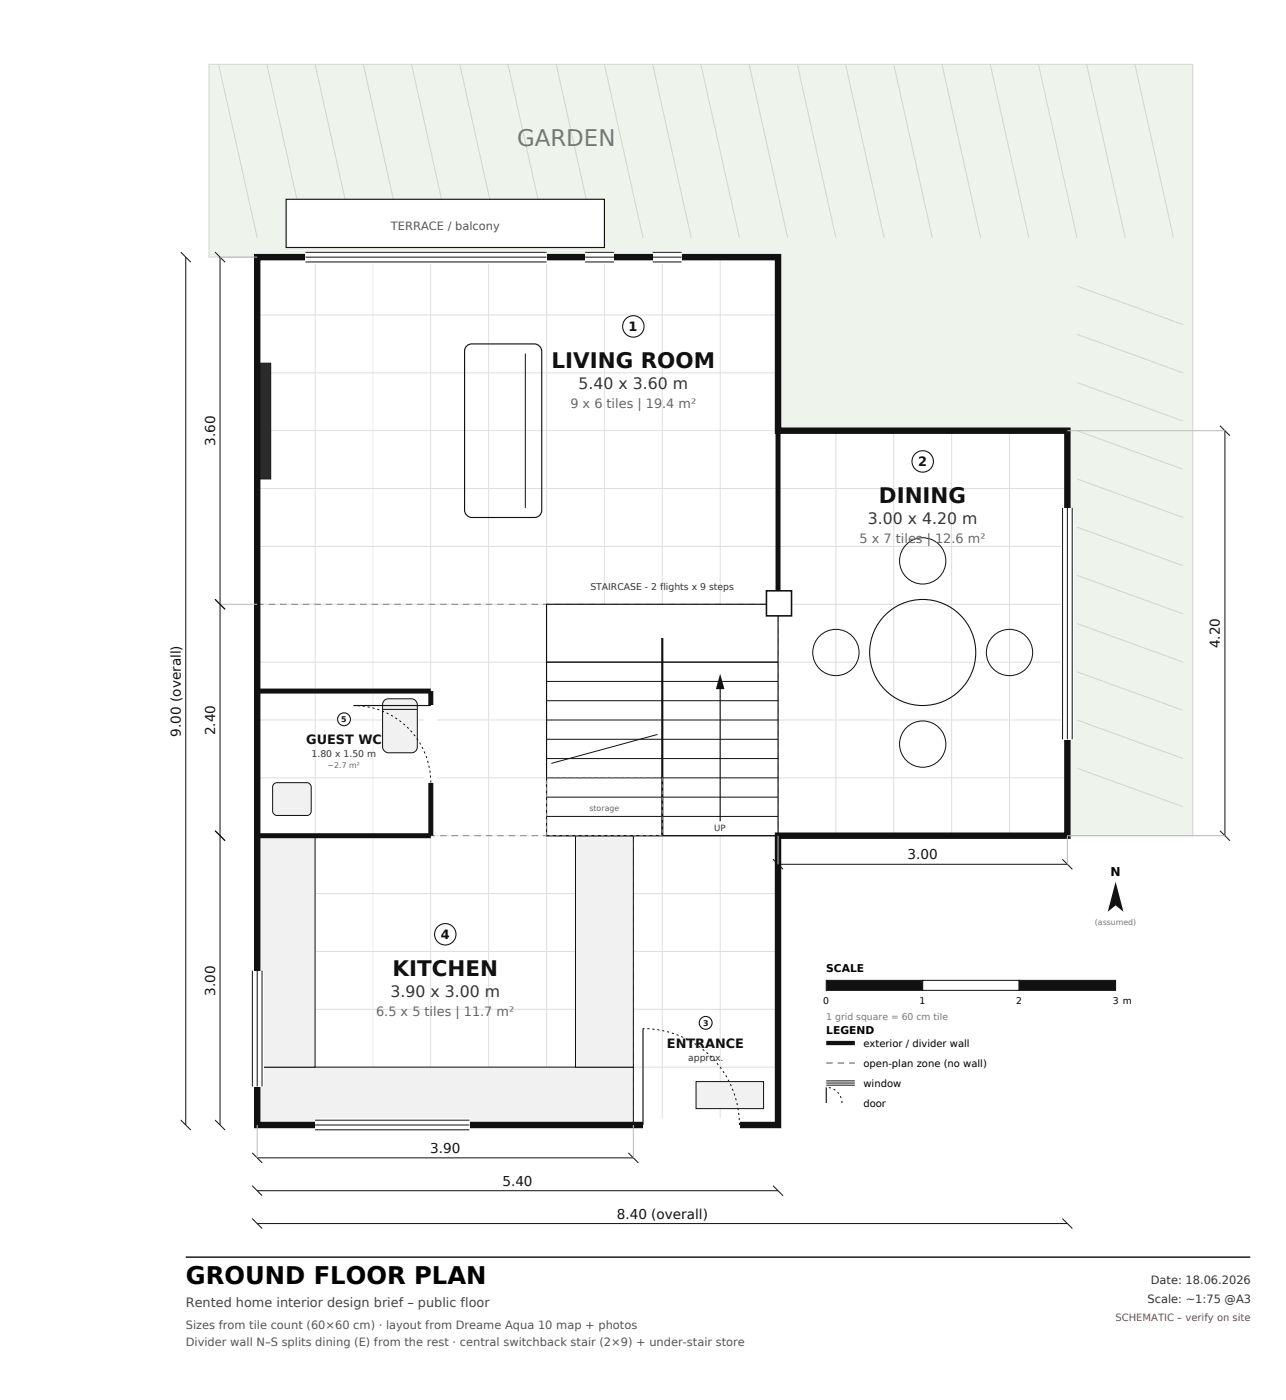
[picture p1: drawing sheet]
<svg xmlns="http://www.w3.org/2000/svg" width="476mm" height="519mm" viewBox="0 0 476 519" stroke-linecap="round" stroke-linejoin="round" font-family="sans-serif">
<path d="M77.4 23.8h364.3v285.8h-46.4v-150.1h-107.2v-64.3h-210.7z" fill="#eef3ec" stroke="#cfd8cb" stroke-width=".37"/>
<g fill="#000" stroke="#cfd8cb" stroke-width=".37">
<path d="M81 23.8l14.2 64.3zM98.8 23.8l14.3 64.3zM116.7 23.8l14.3 64.3zM134.5 23.8l14.3 64.3zM152.4 23.8l14.3 64.3zM170.3 23.8l14.2 64.3zM188.1 23.8l14.3 64.3zM206 23.8l14.3 64.3zM223.8 23.8l14.3 64.3zM241.7 23.8l14.3 64.3zM259.6 23.8l14.2 64.3zM277.4 23.8l14.3 64.3z"/>
<path d="M295.3 23.8l14.3 64.3zM313.1 23.8l14.3 64.3zM331 23.8l14.3 64.3zM348.9 23.8l14.2 64.3zM366.7 23.8l14.3 64.3zM384.6 23.8l14.3 64.3zM402.4 23.8l14.3 64.3zM420.3 23.8l14.3 64.3zM398.9 106l39.2 14.3zM398.9 123.8l39.2 14.3zM398.9 141.7l39.2 14.3zM398.9 159.5l39.2 14.3z"/>
<path d="M398.9 177.4l39.2 14.3zM398.9 195.3l39.2 14.2zM398.9 213.1l39.2 14.3zM398.9 231l39.2 14.3zM398.9 248.8l39.2 14.3zM398.9 266.7l39.2 14.3zM398.9 284.6l39.2 14.2z"/>
</g>
<path d="M106 73.8h117.8v17.9h-117.8z" fill="#fff" stroke="#111" stroke-width=".42"/>
<g fill="none" stroke="#ddd" stroke-width=".37">
<path d="M116.7 95.2v321.5M138.1 95.2v321.5M159.5 95.2v321.5M181 95.2v321.5M202.4 95.2v321.5M223.8 95.2v321.5M245.3 95.2v321.5M266.7 95.2v321.5M288.1 95.2v321.5M288.2 95.2h-193v321.5h193M95.2 116.7h193M95.2 138.1h193"/>
<path d="M95.2 159.5h300.1v150.1h-300.1M309.6 159.5v150.1M331 159.5v150.1M352.4 159.5v150.1M373.9 159.5v150.1M95.2 181h300.1M95.2 202.4h300.1M95.2 223.8h300.1M95.2 245.3h300.1M95.2 266.7h300.1M95.2 288.1h300.1M95.2 331h193"/>
<path d="M95.2 352.4h193M95.2 373.9h193M95.2 395.3h193"/>
</g>
<path d="M95.2 223.8h192.9M288.1 223.8v85.8M95.2 309.6h139.4M234.6 309.6v107.1" fill="none" stroke="#8a8a8a" stroke-width=".4" stroke-dasharray="2.4 1.9" stroke-linecap="butt"/>
<path d="M95.2 134.5h5.1v42.9h-5.1z" fill="#2b2b2b" stroke="#111" stroke-width=".37"/>
<path d="M172.6 128.4l.9-.7 1.2-.3h23.3l1.1 .3 1.3 1.3 .2 1v59l-.2 1.2-1.3 1.2-1.1 .3h-23.3l-1.2-.3-1.2-1.3-.3-1.1v-59z" fill="none" stroke="#111" stroke-width=".42"/>
<g fill="none" stroke="#111" stroke-width=".37">
<path d="M194.5 131v57.1"/>
<circle cx="341.7" cy="207.8" r="8.6"/>
<circle cx="309.6" cy="241.7" r="8.6"/>
<circle cx="373.9" cy="241.7" r="8.6"/>
<circle cx="341.7" cy="275.6" r="8.6"/>
</g>
<circle cx="341.7" cy="241.7" r="19.6" fill="none" stroke="#111" stroke-width=".4"/>
<g fill="#f1f1f1" stroke="#111" stroke-width=".37">
<path d="M95.2 395.3h139.4v21.4h-139.4z"/>
<path d="M95.2 309.6h21.5v85.7h-21.5z"/>
<path d="M213.1 309.6h21.5v85.7h-21.5z"/>
<path d="M142.3 259.5l1.5-.7h8.6a2.27 2.27 0 0 1 2.1 2.2v15.7a2.12 2.12 0 0 1-2.1 2.1h-8.6a2.27 2.27 0 0 1-2.1-2.1v-15.7z"/>
</g>
<path d="M141.7 262.8h12.8" fill="none" stroke="#111" stroke-width=".37"/>
<g fill="#f1f1f1" stroke="#111" stroke-width=".37">
<path d="M101.3 290.6l1.3-.7h11.1a1.69 1.69 0 0 1 1.6 1.6v9a1.59 1.59 0 0 1-1.6 1.6h-11.1a1.69 1.69 0 0 1-1.6-1.6v-9z"/>
<path d="M257.8 400.6h25v10h-25z"/>
</g>
<path d="M202.4 223.8h85.7v85.8h-85.7z" fill="#fff" stroke="#111" stroke-width=".42"/>
<path d="M245.3 236.3v73.3" fill="none" stroke="#111" stroke-width=".79" stroke-linecap="butt"/>
<path d="M202.4 259.6h85.7M202.4 252.4h85.7M202.4 245.3h85.7M202.4 273.8h85.7M202.4 266.7h85.7M202.4 295.3h85.7M202.4 288.1h85.7M202.4 281h85.7M202.4 309.6h85.7M202.4 302.4h85.7" fill="none" stroke="#111" stroke-width=".37"/>
<path d="M204.2 282.8l39.3-10.7z" fill="#000" stroke="#111" stroke-width=".37"/>
<path d="M266.7 254.2v50" fill="none" stroke="#111" stroke-width=".42"/>
<path d="M266.7 249.6l1.6 5.7h-3.2z" fill="#111"/>
<path d="M202.4 288.1h42.9v21.5h-42.9z" fill="none" stroke="#8a8a8a" stroke-width=".37" stroke-dasharray="1.3 1.1" stroke-linecap="butt"/>
<path d="M95.2 95.2h192.9v64.3h107.2v150.1h-107.2v107.1h-192.9z" fill="none" stroke="#111" stroke-width="2.4" stroke-linecap="butt"/>
<path d="M288.1 159.5v64.3" fill="none" stroke="#111" stroke-width="1.9" stroke-linecap="butt"/>
<path d="M283.8 218.8h9.3v9.3h-9.3z" fill="#fff" stroke="#111" stroke-width=".58"/>
<path d="M95.2 256h64.3v53.6h-64.3" fill="none" stroke="#111" stroke-width="1.9" stroke-linecap="butt"/>
<path d="M113.1 92.9h89.3v4.7h-89.3z" fill="#fff"/>
<path d="M113.1 93.5h89.3M113.1 95.2h89.3M113.1 97h89.3" fill="none" stroke="#111" stroke-width=".37"/>
<path d="M216.7 92.9h10.7v4.7h-10.7z" fill="#fff"/>
<path d="M216.7 93.5h10.7M216.7 95.2h10.7M216.7 97h10.7" fill="none" stroke="#111" stroke-width=".37"/>
<path d="M241.7 92.9h10.7v4.7h-10.7z" fill="#fff"/>
<path d="M241.7 93.5h10.7M241.7 95.2h10.7M241.7 97h10.7" fill="none" stroke="#111" stroke-width=".37"/>
<path d="M392.9 188.1h4.8v85.7h-4.8z" fill="#fff"/>
<path d="M393.5 188.1v85.7M395.3 188.1v85.7M397.1 188.1v85.7" fill="none" stroke="#111" stroke-width=".37"/>
<path d="M92.9 359.6h4.7v42.8h-4.7z" fill="#fff"/>
<path d="M93.5 359.6v42.8M95.2 359.6v42.8M97 359.6v42.8" fill="none" stroke="#111" stroke-width=".37"/>
<path d="M116.7 414.3h57.1v4.8h-57.1z" fill="#fff"/>
<path d="M116.7 414.9h57.1M116.7 416.7h57.1M116.7 418.5h57.1" fill="none" stroke="#111" stroke-width=".37"/>
<path d="M238.1 414.3h35.7v4.8h-35.7z" fill="#fff"/>
<path d="M238.1 381v35.7" fill="none" stroke="#111" stroke-width=".42"/>
<path d="M273.8 416.7a35.7 35.7 0 0 0-35.7-35.7" fill="none" stroke="#111" stroke-width=".37" stroke-dasharray=".8 1.1" stroke-linecap="butt"/>
<path d="M157.2 261.3h4.7v28.6h-4.7z" fill="#fff"/>
<path d="M131 261.3h28.5" fill="none" stroke="#111" stroke-width=".42"/>
<path d="M159.5 289.9a28.6 28.6 0 0 0-28.5-28.6" fill="none" stroke="#111" stroke-width=".37" stroke-dasharray=".8 1.1" stroke-linecap="butt"/>
<g fill="#fff" stroke="#111" stroke-width=".4">
<circle cx="234.6" cy="120.9" r="4"/>
<circle cx="341.7" cy="170.9" r="4"/>
<circle cx="164.9" cy="346.1" r="4"/>
<circle cx="261.3" cy="378.9" r="2.38"/>
<circle cx="127.4" cy="266.4" r="2.38"/>
</g>
<path d="M68.8 95.2v321.5M81.5 95.2v321.5M453.6 159.5v150.1M288.1 320.1h107.2M95.2 428.9h139.4M95.2 441.1h192.9M95.2 453.2h300.1" fill="none" stroke="#111" stroke-width=".37"/>
<g fill="#000" stroke="#111" stroke-width=".37">
<path d="M66.9 93.4l3.7 3.7zM79.6 93.4l3.7 3.7zM451.8 157.7l3.7 3.7zM79.6 222l3.7 3.7zM79.6 307.7l3.7 3.7zM286.3 318.3l3.7 3.7zM393.4 318.3l3.7 3.7zM451.8 307.7l3.7 3.7zM66.9 414.9l3.7 3.7zM79.6 414.9l3.7 3.7zM93.4 427l3.7 3.7zM93.4 439.2l3.7 3.7z"/>
<path d="M232.7 427l3.7 3.7zM286.3 439.2l3.7 3.7zM93.4 451.4l3.7 3.7zM393.4 451.4l3.7 3.7z"/>
</g>
<path d="M81.5 95.2h13.7M395.3 159.5h58.3M81.5 223.8h13.7M288.1 309.6v10.5M453.6 309.6h-58.3v10.5M95.2 416.7v12.2M234.6 416.7v12.2" fill="none" stroke="#bbb" stroke-width=".37"/>
<path d="M413.1 326.6l3 11.1-3-2.3-2.9 2.3z" fill="#111"/>
<path d="M306 363.1h35.7v3.7h-35.7z" fill="#111" stroke="#111" stroke-width=".37"/>
<path d="M341.7 363.1h35.7v3.7h-35.7z" fill="#fff" stroke="#111" stroke-width=".37"/>
<path d="M377.4 363.1h35.7v3.7h-35.7z" fill="#111" stroke="#111" stroke-width=".37"/>
<path d="M306 386.4h10.6" fill="none" stroke="#111" stroke-width="1.6" stroke-linecap="butt"/>
<path d="M306 393.8h10.6" fill="none" stroke="#8a8a8a" stroke-width=".53" stroke-dasharray="2.4 1.9" stroke-linecap="butt"/>
<path d="M306 400.4h10.6M306 401.2h10.6M306 402h10.6" fill="none" stroke="#111" stroke-width=".37"/>
<path d="M306 402.8v5.8" fill="none" stroke="#111" stroke-width=".42"/>
<path d="M311.8 408.6a5.8 5.8 0 0 0-5.8-5.8" fill="none" stroke="#111" stroke-width=".37" stroke-dasharray=".8 1.1" stroke-linecap="butt"/>
<path d="M68.8 465.7h394.2" fill="none" stroke="#111" stroke-width=".53"/>
<text font-size="9" x="68.8" y="475.7">GROUND FLOOR PLAN</text>
<text font-size="8.5" fill="#6f8a6a" x="191.5" y="54.2">GARDEN</text>
<g font-size="7.9" fill="#111">
<text x="204.3" y="136.3">LIVING ROOM</text>
<text x="325.5" y="186.3">DINING</text>
<text x="145.4" y="361.4">KITCHEN</text>
</g>
<g font-size="5.8" fill="#333">
<text x="214.3" y="144.2">5.40 x 3.60 m</text>
<text x="321.4" y="194.2">3.00 x 4.20 m</text>
<text x="144.6" y="369.4">3.90 x 3.00 m</text>
</g>
<g font-size="5" fill="#111">
<text x="79.6" y="165.2" transform="rotate(-90 79.6 165.2)">3.60</text>
<text x="451.8" y="240.1" transform="rotate(-90 451.8 240.1)">4.20</text>
<text x="66.9" y="272.8" transform="rotate(-90 66.9 272.8)">9.00 (overall)</text>
<text x="79.6" y="272.3" transform="rotate(-90 79.6 272.3)">2.40</text>
<text x="336.1" y="318.3">3.00</text>
<text x="79.6" y="368.8" transform="rotate(-90 79.6 368.8)">3.00</text>
<text x="159.3" y="427">3.90</text>
<text x="186.1" y="439.2">5.40</text>
<text x="228.4" y="451.4">8.40 (overall)</text>
</g>
<g font-size="4.8" fill="#111">
<text x="232.8" y="122.8">1</text>
<text x="340.1" y="172.8">2</text>
<text x="113.4" y="275.6">GUEST WC</text>
<text x="163.2" y="347.9">4</text>
<text x="247" y="388.1">ENTRANCE</text>
</g>
<g font-size="4.8" fill="#666">
<text x="211.2" y="151.1">9 x 6 tiles | 19.4 m²</text>
<text x="318.4" y="201.1">5 x 7 tiles | 12.6 m²</text>
<text x="139.3" y="376.2">6.5 x 5 tiles | 11.7 m²</text>
</g>
<text font-size="4.8" fill="#444" x="68.8" y="484.2">Rented home interior design brief – public floor</text>
<text font-size="4.5" x="411.3" y="324.5">N</text>
<g font-size="4.2" fill="#555">
<text x="144.8" y="85.2">TERRACE / balcony</text>
<text x="68.8" y="492.1">Sizes from tile count (60×60 cm) · layout from Dreame Aqua 10 map + photos</text>
<text x="68.8" y="498.5">Divider wall N–S splits dining (E) from the rest · central switchback stair (2×9) + under-stair store</text>
</g>
<g font-size="4.2" fill="#333">
<text x="426.2" y="475.7">Date: 18.06.2026</text>
<text x="425" y="482.6">Scale: ~1:75 @A3</text>
</g>
<g font-size="4">
<text x="306" y="360">SCALE</text>
<text x="306" y="383.2">LEGEND</text>
</g>
<g font-size="3.7">
<text x="319.7" y="387.7">exterior / divider wall</text>
<text x="319.7" y="395.1">open-plan zone (no wall)</text>
<text x="319.7" y="402.5">window</text>
<text x="319.7" y="409.9">door</text>
</g>
<text font-size="3.7" fill="#a33" x="413.1" y="489.5">SCHEMATIC – verify on site</text>
<g font-size="3.4" fill="#333">
<text x="218.6" y="218.5">STAIRCASE - 2 flights x 9 steps</text>
<text x="115.4" y="280.5">1.80 x 1.50 m</text>
<text x="254.9" y="392.9">approx.</text>
</g>
<g font-size="3.4">
<text x="304.9" y="371.9">0</text>
<text x="340.6" y="371.9">1</text>
<text x="376.4" y="371.9">2</text>
<text x="412.1" y="371.9">3 m</text>
</g>
<text font-size="3.4" fill="#777" x="306" y="378">1 grid square = 60 cm tile</text>
<text font-size="3.2" fill="#333" x="264.5" y="307.7">UP</text>
<g font-size="2.9" fill="#111">
<text x="126.4" y="267.5">5</text>
<text x="260.3" y="379.9">3</text>
</g>
<g font-size="2.9" fill="#666">
<text x="121.3" y="284.4">~2.7 m²</text>
<text x="218.3" y="300.3">storage</text>
</g>
<text font-size="2.9" fill="#777" x="405.4" y="342.5">(assumed)</text>
</svg>
